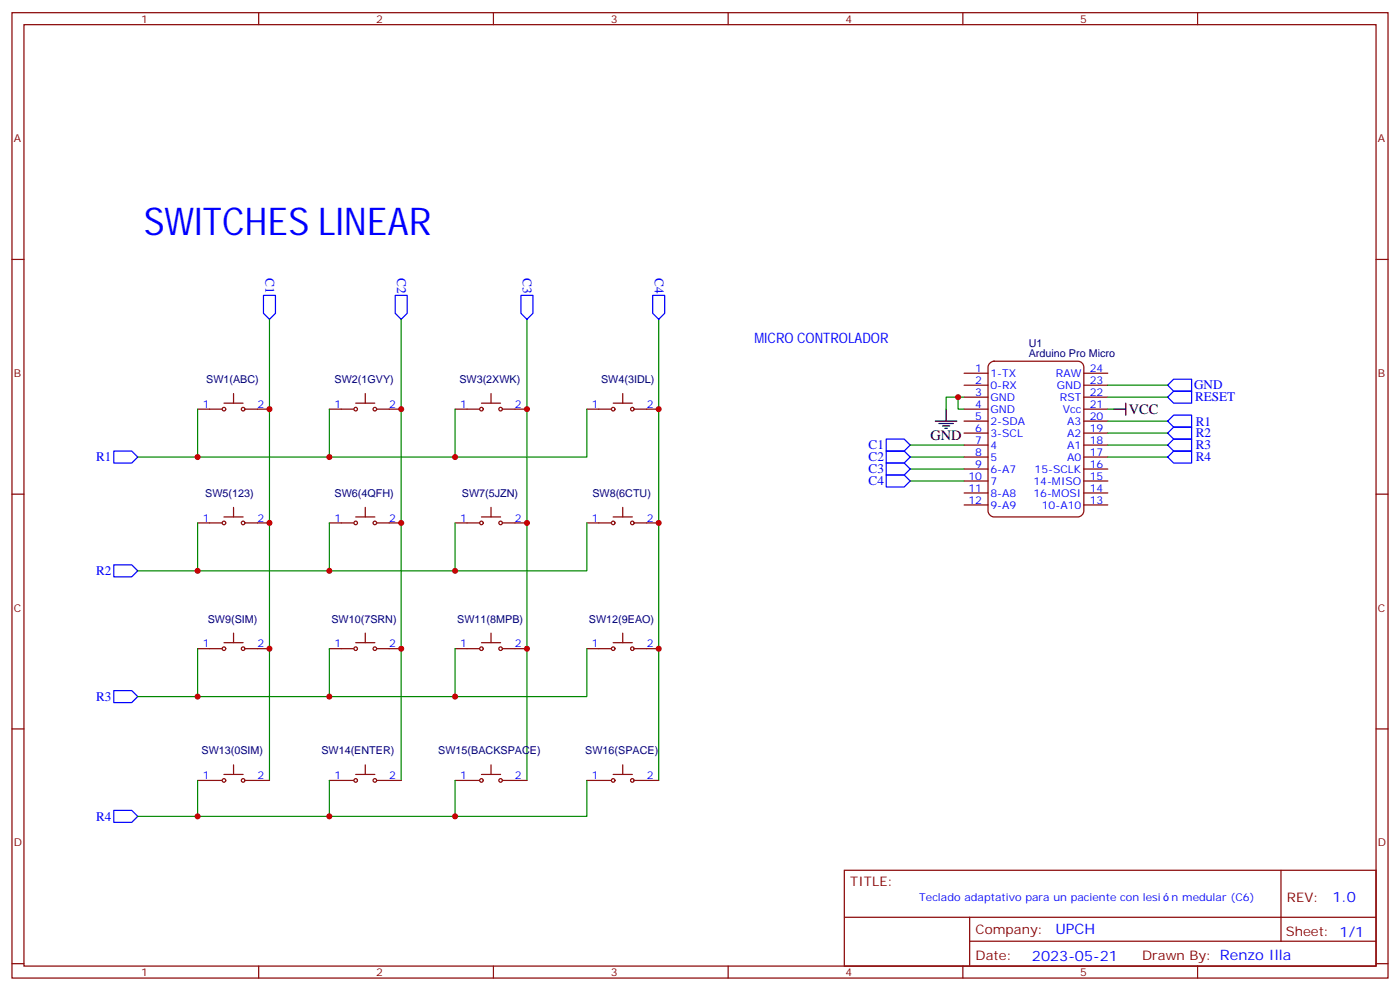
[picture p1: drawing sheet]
<svg xmlns="http://www.w3.org/2000/svg" width="412mm" height="292mm" viewBox="0 0 412 292" stroke-linecap="round" stroke-linejoin="round" font-family="sans-serif">
<g fill="none" stroke="#870000" stroke-width=".35">
<path d="M3.5 3.7h405.4v284.4h-405.4zM7.1 7.3h398.2v277.3h-398.2zM76.2 3.7v3.6M145.3 3.7v3.6M214.5 3.7v3.6M283.6 3.7v3.6M352.8 3.7v3.6M3.5 76.4h3.6M405.3 76.4h3.6M66 118.7h5.6M68.8 115.9v2.8M104.8 118.7h5.6"/>
<path d="M107.6 115.9v2.8M141.8 118.7h5.7M144.6 115.9v2.8M180.6 118.7h5.7M183.4 115.9v2.8M284 109.9h7M284 113.5h7M284 117h7M291.6 106.9l1.2-.5h24.7a1.76 1.76 0 0 1 1.8 1.8v42.3a1.89 1.89 0 0 1-1.8 1.8h-24.7a1.89 1.89 0 0 1-1.8-1.8v-42.3zM319.3 109.9h7M319.3 113.5h7M319.3 117h7"/>
<path d="M58.2 120.5h7.1M72.3 120.5h7.1M97 120.5h7.1M111.1 120.5h7.1M134.1 120.5h7M148.2 120.5h7M172.9 120.5h7M187 120.5h7M284 120.5h7M284 124h7M284 127.6h7M284 131.1h7"/>
<path d="M284 134.6h7M284 138.1h7M319.3 120.5h7M319.3 124h7M319.3 127.6h7M319.3 131.1h7M319.3 134.6h7M319.3 138.1h7M3.5 145.6h3.6M58.2 154h7.1M66 152.3h5.6M68.8 149.4v2.9"/>
<path d="M72.3 154h7.1M97 154h7.1M104.8 152.3h5.6M107.6 149.4v2.9M111.1 154h7.1M134.1 154h7M141.8 152.3h5.7M144.6 149.4v2.9M148.2 154h7M172.9 154h7M180.6 152.3h5.7M183.4 149.4v2.9"/>
<path d="M187 154h7M284 141.7h7M284 145.2h7M284 148.7h7M319.3 141.7h7M319.3 145.2h7M319.3 148.7h7M405.3 145.6h3.6M58.2 191.1h7.1M66 189.3h5.6M68.8 186.5v2.8M72.3 191.1h7.1"/>
<path d="M97 191.1h7.1M104.8 189.3h5.6M107.6 186.5v2.8M111.1 191.1h7.1M134.1 191.1h7M141.8 189.3h5.7M144.6 186.5v2.8M148.2 191.1h7M172.9 191.1h7M180.6 189.3h5.7M183.4 186.5v2.8M187 191.1h7"/>
<path d="M3.5 214.7h3.6M405.3 214.7h3.6M58.2 229.9h7.1M66 228.1h5.6M68.8 225.3v2.8M72.3 229.9h7.1M97 229.9h7.1M104.8 228.1h5.6M107.6 225.3v2.8M111.1 229.9h7.1M134.1 229.9h7M141.8 228.1h5.7"/>
<path d="M144.6 225.3v2.8M148.2 229.9h7M172.9 229.9h7M180.6 228.1h5.7M183.4 225.3v2.8M187 229.9h7M248.7 256.3h156.6v28.3h-156.6zM377.3 256.4v20.8M248.7 270.2h156.5M285.6 277.2h119.6M285.6 270.2v14.1M3.5 283.8h3.6"/>
<path d="M76.2 284.6v3.5M145.3 284.6v3.5M214.5 284.6v3.5M283.6 284.6v3.5M352.8 284.6v3.5M405.3 283.8h3.6"/>
<circle cx="66" cy="120.5" r=".53"/>
<circle cx="71.6" cy="120.5" r=".53"/>
<circle cx="104.8" cy="120.5" r=".53"/>
<circle cx="110.4" cy="120.5" r=".53"/>
<circle cx="141.8" cy="120.5" r=".53"/>
<circle cx="147.5" cy="120.5" r=".53"/>
<circle cx="180.6" cy="120.5" r=".53"/>
<circle cx="186.3" cy="120.5" r=".53"/>
<circle cx="66" cy="154" r=".53"/>
<circle cx="71.6" cy="154" r=".53"/>
<circle cx="104.8" cy="154" r=".53"/>
<circle cx="110.4" cy="154" r=".53"/>
<circle cx="141.8" cy="154" r=".53"/>
<circle cx="147.5" cy="154" r=".53"/>
<circle cx="180.6" cy="154" r=".53"/>
<circle cx="186.3" cy="154" r=".53"/>
<circle cx="66" cy="191.1" r=".53"/>
<circle cx="71.6" cy="191.1" r=".53"/>
<circle cx="104.8" cy="191.1" r=".53"/>
<circle cx="110.4" cy="191.1" r=".53"/>
<circle cx="141.8" cy="191.1" r=".53"/>
<circle cx="147.5" cy="191.1" r=".53"/>
<circle cx="180.6" cy="191.1" r=".53"/>
<circle cx="186.3" cy="191.1" r=".53"/>
<circle cx="66" cy="229.9" r=".53"/>
<circle cx="71.6" cy="229.9" r=".53"/>
<circle cx="104.8" cy="229.9" r=".53"/>
<circle cx="110.4" cy="229.9" r=".53"/>
<circle cx="141.8" cy="229.9" r=".53"/>
<circle cx="147.5" cy="229.9" r=".53"/>
<circle cx="180.6" cy="229.9" r=".53"/>
<circle cx="186.3" cy="229.9" r=".53"/>
</g>
<g fill="none" stroke="#00f" stroke-width=".35">
<path d="M77.6 87h3.5v5.3l-1.7 1.8-1.8-1.8zM116.4 87h3.5v5.3l-1.7 1.8-1.8-1.8zM153.5 87h3.5v5.3l-1.8 1.8-1.7-1.8zM192.3 87h3.5v5.3l-1.8 1.8-1.7-1.8zM345.7 115.2h5.3v3.5h-5.3l-1.7-1.7zM345.7 111.7h5.3v3.5h-5.3l-1.7-1.7zM33.5 132.9h5.3l1.8 1.7-1.8 1.8h-5.3zM261.1 129.3h5.2l1.8 1.8-1.8 1.8h-5.2zM261.1 132.9h5.2l1.8 1.7-1.8 1.8h-5.2zM261.1 136.4h5.2l1.8 1.7-1.8 1.8h-5.2zM261.1 139.9h5.2l1.8 1.8-1.8 1.7h-5.2zM345.7 129.3h5.3v3.6h-5.3l-1.7-1.8z"/>
<path d="M345.7 125.8h5.3v3.5h-5.3l-1.7-1.7zM345.7 122.3h5.3v3.5h-5.3l-1.7-1.8zM345.7 132.9h5.3v3.5h-5.3l-1.7-1.8zM33.5 166.4h5.3l1.8 1.7-1.8 1.8h-5.3zM33.5 203.4h5.3l1.8 1.8-1.8 1.7h-5.3zM33.5 238.7h5.3l1.8 1.8-1.8 1.7h-5.3z"/>
</g>
<g fill="none" stroke="#008700" stroke-width=".35">
<path d="M79.4 94.1v135.8M118.2 94.1v135.8M155.2 94.1v135.8M194 94.1v135.8M282.2 117v3.5h1.8M284 117h-5.3v3.5M326.3 117h17.7M326.3 113.5h17.7M58.2 120.5v14.1h-17.6M97 120.5v14.1h-38.8M134.1 120.5v14.1h-37.1M172.9 120.5v14.1h-38.8"/>
<path d="M268.1 131.1h15.9M268.1 134.6h15.9M268.1 138.1h15.9M326.3 131.1h17.7M326.3 134.6h17.7M326.3 127.6h17.7M326.3 124h17.7M326.3 120.5h1.8M58.2 154v14.1h-17.6M97 154v14.1h-38.8M134.1 154v14.1h-37.1M172.9 154v14.1h-38.8"/>
<path d="M268.1 141.7h15.9M58.2 191.1v14.1h-17.6M97 191.1v14.1h-38.8M134.1 191.1v14.1h-37.1M172.9 191.1v14.1h-38.8M58.2 229.9v10.6h-17.6M97 229.9v10.6h-38.8M134.1 229.9v10.6h-37.1M172.9 229.9v10.6h-38.8"/>
</g>
<path d="M331.6 118.7v3.6M275.5 124h6.4M276.6 124.7h4.2M277.6 125.4h2.2M278.3 126.2h.7M278.7 120.5v3.5M328.1 120.5h3.5" fill="none" stroke="#000" stroke-width=".35"/>
<g fill="#c00">
<circle cx="155.2" cy="154" r=".88"/>
<circle cx="194" cy="154" r=".88"/>
<circle cx="155.2" cy="120.5" r=".88"/>
<circle cx="194" cy="120.5" r=".88"/>
<circle cx="118.2" cy="120.5" r=".88"/>
<circle cx="118.2" cy="154" r=".88"/>
<circle cx="79.4" cy="120.5" r=".88"/>
<circle cx="79.4" cy="154" r=".88"/>
<circle cx="282.2" cy="117" r=".88"/>
<circle cx="79.4" cy="191.1" r=".88"/>
<circle cx="118.2" cy="191.1" r=".88"/>
<circle cx="155.2" cy="191.1" r=".88"/>
<circle cx="194" cy="191.1" r=".88"/>
<circle cx="58.2" cy="134.6" r=".88"/>
<circle cx="97" cy="134.6" r=".88"/>
<circle cx="134.1" cy="134.6" r=".88"/>
<circle cx="58.2" cy="168.1" r=".88"/>
<circle cx="97" cy="168.1" r=".88"/>
<circle cx="134.1" cy="168.1" r=".88"/>
<circle cx="58.2" cy="205.2" r=".88"/>
<circle cx="97" cy="205.2" r=".88"/>
<circle cx="134.1" cy="205.2" r=".88"/>
<circle cx="58.2" cy="240.5" r=".88"/>
<circle cx="97" cy="240.5" r=".88"/>
<circle cx="134.1" cy="240.5" r=".88"/>
</g>
<text font-size="11.3" fill="#00f" x="42.3" y="69.4">SWITCHES LINEAR</text>
<g font-size="4.2" fill="#00f">
<text x="222.2" y="101.1">MICRO CONTROLADOR</text>
<text x="392.5" y="265.6">1.0</text>
<text x="310.9" y="275.2">UPCH</text>
<text x="304" y="283">2023-05-21</text>
</g>
<g font-size="4.2">
<text x="332.5" y="121.9">VCC</text>
<text x="274.1" y="129.7">GND</text>
</g>
<g font-size="3.9" fill="#00f">
<text x="78.2" y="81.9" transform="rotate(90 78.2 81.9)">C1</text>
<text x="117" y="81.9" transform="rotate(90 117 81.9)">C2</text>
<text x="154.1" y="81.9" transform="rotate(90 154.1 81.9)">C3</text>
<text x="192.9" y="81.9" transform="rotate(90 192.9 81.9)">C4</text>
<text x="351.7" y="114.7">GND</text>
<text x="352" y="118.2">RESET</text>
<text x="352.2" y="125.3">R1</text>
<text x="352.2" y="128.8">R2</text>
<text x="28.3" y="135.9">R1</text>
<text x="255.8" y="132.4">C1</text>
<text x="255.8" y="135.9">C2</text>
<text x="352.2" y="132.4">R3</text>
<text x="352.2" y="135.9">R4</text>
<text x="255.8" y="139.4">C3</text>
<text x="255.8" y="142.9">C4</text>
<text x="28.3" y="169.4">R2</text>
<text x="28.3" y="206.4">R3</text>
<text x="28.3" y="241.7">R4</text>
</g>
<g font-size="3.9" fill="#800">
<text x="250.5" y="260.9">TITLE:</text>
<text x="379.1" y="265.6">REV:</text>
<text x="287.4" y="275.1">Company:</text>
<text x="378.7" y="275.7">Sheet: 1/1</text>
<text x="287.4" y="282.8">Date:</text>
<text x="336.4" y="282.9">Drawn By: Renzo Illa</text>
</g>
<g font-size="3.2" fill="#800">
<text x="41.6" y="6.7">1</text>
<text x="110.8" y="6.7">2</text>
<text x="179.9" y="6.7">3</text>
<text x="249.1" y="6.7">4</text>
<text x="318.2" y="6.7">5</text>
<text x="4.1" y="41.8">A</text>
<text x="405.9" y="41.8">A</text>
<text x="4.1" y="111">B</text>
<text x="405.9" y="111">B</text>
<text x="4.1" y="180.1">C</text>
<text x="405.9" y="180.1">C</text>
<text x="4.1" y="249.3">D</text>
<text x="405.9" y="249.3">D</text>
<text x="41.6" y="287.5">1</text>
<text x="110.8" y="287.5">2</text>
<text x="179.9" y="287.5">3</text>
<text x="249.1" y="287.5">4</text>
<text x="318.2" y="287.5">5</text>
</g>
<g font-size="3.2" fill="#000080">
<text x="303.1" y="105.3">Arduino Pro Micro</text>
<text x="303.1" y="102.2">U1</text>
<text x="60.7" y="112.8">SW1(ABC)</text>
<text x="98.5" y="112.8">SW2(1GVY)</text>
<text x="135.3" y="112.8">SW3(2XWK)</text>
<text x="177.1" y="112.8">SW4(3IDL)</text>
<text x="60.5" y="146.3">SW5(123)</text>
<text x="98.5" y="146.4">SW6(4QFH)</text>
<text x="136" y="146.4">SW7(5JZN)</text>
<text x="174.5" y="146.4">SW8(6CTU)</text>
<text x="61.2" y="183.4">SW9(SIM)</text>
<text x="97.6" y="183.4">SW10(7SRN)</text>
<text x="134.7" y="183.4">SW11(8MPB)</text>
<text x="173.5" y="183.4">SW12(9EAO)</text>
<text x="59.4" y="222.2">SW13(0SIM)</text>
<text x="94.7" y="222.2">SW14(ENTER)</text>
<text x="129.1" y="222.2">SW15(BACKSPACE)</text>
<text x="172.4" y="222.2">SW16(SPACE)</text>
</g>
<g font-size="3.2" fill="#00f">
<text x="287.3" y="109.6">1</text>
<text x="287.3" y="113.1">2</text>
<text x="291.7" y="111">1-TX</text>
<text x="311" y="111">RAW</text>
<text x="321" y="113.1">23</text>
<text x="321" y="109.6">24</text>
<text x="287.3" y="116.6">3</text>
<text x="291.7" y="114.5">0-RX</text>
<text x="291.7" y="118">GND</text>
<text x="311.3" y="114.5">GND</text>
<text x="312.2" y="118">RST</text>
<text x="321" y="116.6">22</text>
<text x="59.7" y="120.2">1</text>
<text x="75.8" y="120.2">2</text>
<text x="98.5" y="120.2">1</text>
<text x="114.7" y="120.2">2</text>
<text x="135.6" y="120.2">1</text>
<text x="151.7" y="120.2">2</text>
<text x="174.4" y="120.2">1</text>
<text x="190.5" y="120.2">2</text>
<text x="287.3" y="120.2">4</text>
<text x="287.3" y="123.7">5</text>
<text x="291.7" y="121.6">GND</text>
<text x="291.7" y="125.1">2-SDA</text>
<text x="313.1" y="121.6">Vcc</text>
<text x="314.4" y="125.1">A3</text>
<text x="321" y="123.7">20</text>
<text x="321" y="120.2">21</text>
<text x="287.3" y="127.2">6</text>
<text x="287.3" y="130.7">7</text>
<text x="291.7" y="128.6">3-SCL</text>
<text x="314.4" y="128.6">A2</text>
<text x="321" y="130.7">18</text>
<text x="321" y="127.2">19</text>
<text x="287.3" y="134.3">8</text>
<text x="287.3" y="137.8">9</text>
<text x="291.7" y="132.2">4</text>
<text x="291.7" y="135.7">5</text>
<text x="314.4" y="135.7">A0</text>
<text x="314.4" y="132.2">A1</text>
<text x="321" y="137.8">16</text>
<text x="321" y="134.3">17</text>
<text x="285.2" y="141.3">10</text>
<text x="291.7" y="139.2">6-A7</text>
<text x="291.7" y="142.7">7</text>
<text x="304.4" y="142.7">14-MISO</text>
<text x="304.7" y="139.2">15-SCLK</text>
<text x="321" y="141.3">15</text>
<text x="285.2" y="144.9">11</text>
<text x="285.2" y="148.4">12</text>
<text x="291.7" y="146.3">8-A8</text>
<text x="291.7" y="149.8">9-A9</text>
<text x="304.4" y="146.3">16-MOSI</text>
<text x="306.9" y="149.8">10-A10</text>
<text x="321" y="148.4">13</text>
<text x="321" y="144.9">14</text>
<text x="59.7" y="153.7">1</text>
<text x="75.8" y="153.7">2</text>
<text x="98.5" y="153.7">1</text>
<text x="114.7" y="153.7">2</text>
<text x="135.6" y="153.7">1</text>
<text x="151.7" y="153.7">2</text>
<text x="174.4" y="153.7">1</text>
<text x="190.5" y="153.7">2</text>
<text x="59.7" y="190.7">1</text>
<text x="75.8" y="190.7">2</text>
<text x="98.5" y="190.7">1</text>
<text x="114.7" y="190.7">2</text>
<text x="135.6" y="190.7">1</text>
<text x="151.7" y="190.7">2</text>
<text x="174.4" y="190.7">1</text>
<text x="190.5" y="190.7">2</text>
<text x="59.7" y="229.5">1</text>
<text x="75.8" y="229.5">2</text>
<text x="98.5" y="229.5">1</text>
<text x="114.7" y="229.5">2</text>
<text x="135.6" y="229.5">1</text>
<text x="151.7" y="229.5">2</text>
<text x="174.4" y="229.5">1</text>
<text x="190.5" y="229.5">2</text>
<text x="270.8" y="265.4">Teclado adaptativo para un paciente con lesi</text>
<text x="345.1" y="265.4">n medular (C6)</text>
</g>
</svg>
